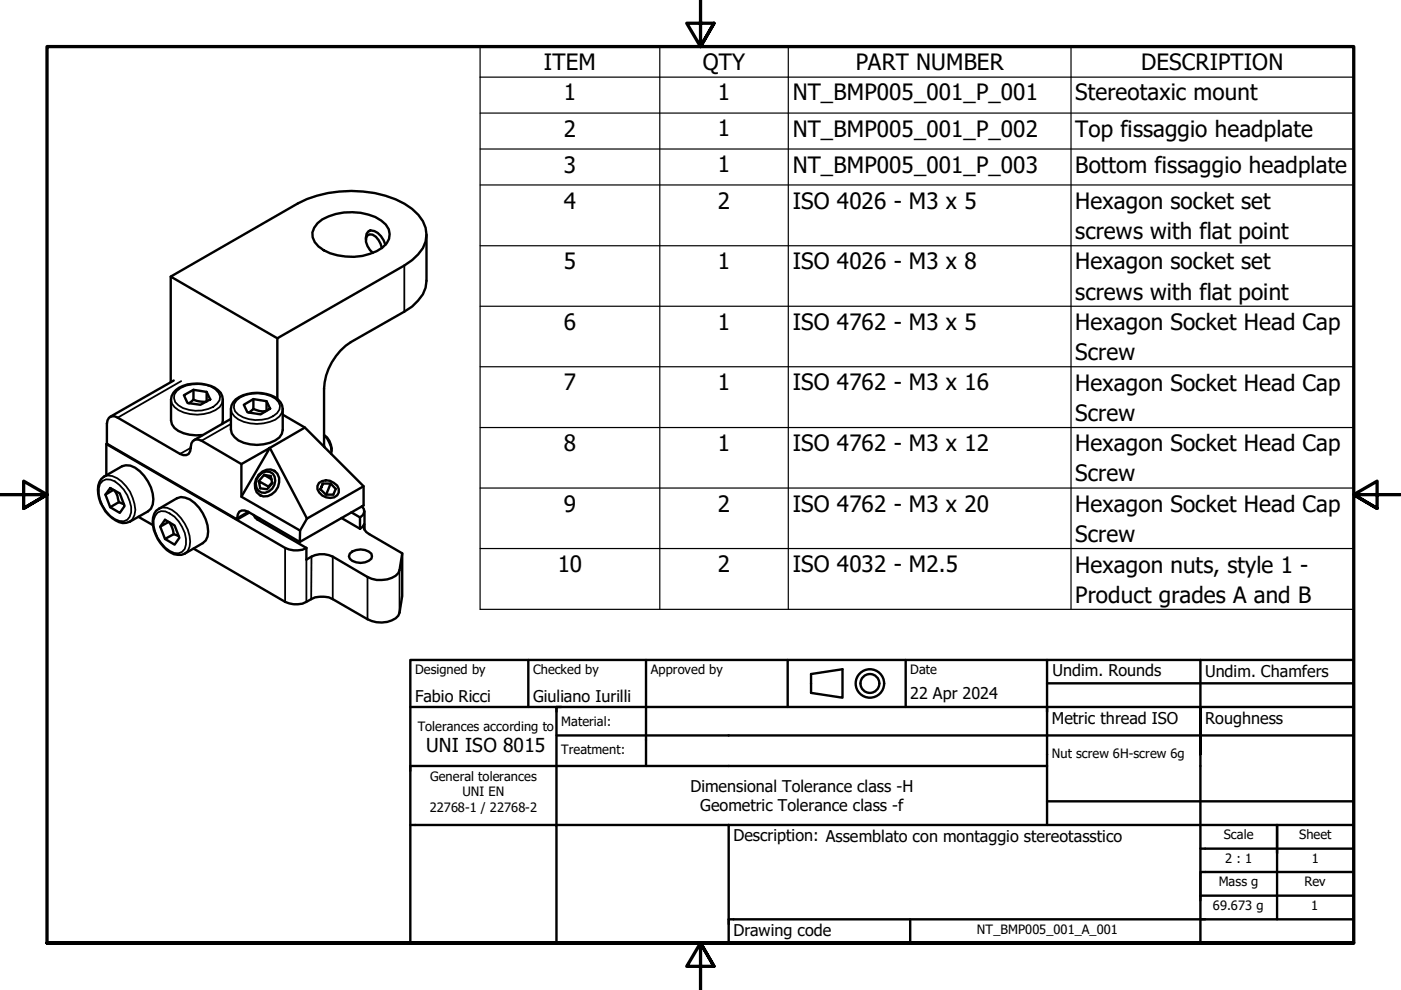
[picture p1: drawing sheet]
<svg xmlns="http://www.w3.org/2000/svg" width="297mm" height="210mm" viewBox="0 0 297 210" stroke-linecap="round" stroke-linejoin="round" font-family="sans-serif">
<!-- layer: Visible (ISO) -->
<g fill="none" stroke="#000" stroke-width=".51">
<path d="M36.2 58.6v22.4M67.3 47.3a11.7 11.7 0 0 1 10.8-1.8 6.5 6.5 0 0 1 4.3 3.1 3.3 3.3 0 0 1-1.3 3.9 12 12 0 0 1-13.6-.3 3.1 3.1 0 0 1-.2-4.9zM77.6 50.8a1.41 1.41 0 0 1 .3-1.5 1.41 1.41 0 0 1 1.5-.3 4.4 4.4 0 0 1 2.3 2.9M78.5 48.8l-.3 .2M81 52.6a4 4 0 0 0-2-2.8l-.6-.1-.5 .2a2.61 2.61 0 0 0 .5 3.1l.7 .6M90.4 49.8v9.7a7 7 0 0 1-3 5.5l-13 7.6a12.6 12.6 0 0 0-5.7 9.8v12.3M58.8 71.7l-22.6-13.1 26.9-15.4a25.2 25.2 0 0 1 22.7 0 8.3 8.3 0 0 1 4.6 6.6 6.8 6.8 0 0 1-3 5.4l-1.7 1.1-26.9 15.4v12.9M22.5 94.1l38 22.1a5.1 5.1 0 0 0 4.5 0M22.7 94.1h-.2v6.7M23.1 88.6l.5-.3 .7-.1 .7 .4 13.2 7.6a1.42 1.42 0 0 0 1.6 .2 1.42 1.42 0 0 0 .6-1.6 1.42 1.42 0 0 1 .7-1.5 1.42 1.42 0 0 1 1.6 .1l8.5 5v6.9l12.4 7.2v2.4l-11-6.4a1.46 1.46 0 0 0-1.8-.1 1.46 1.46 0 0 0-.5 1.7l-27.6-16v-4.3l.1-.7zM36.8 80.7l-13.4 7.7M39 83.8l2-1.2 2.8 .5 .8 1.6-2.1 1.1-2.7-.4z"/>
<path d="M41 84.7l1.4 .4 1.2 .1M41 84.7l-.9 .8M41 82.6v2.1M43.8 83.1v2M47.1 89.9l.1-.8v-4.4a3.8 3.8 0 0 0-3.4-3.1 6.8 6.8 0 0 0-7 1.7l-.4 .7-.1 .7v4.4a3.2 3.2 0 0 0 2.6 2.8l1.3 .3h2.8M49 88.8l-7.9 4.5M50 84.7a7.9 7.9 0 0 1 8.9 0l.6 .6 .3 .7 .1 .7v4.5a3.2 3.2 0 0 1-2.7 2.7 8.6 8.6 0 0 1-6.7-.5l-.8-.7-.6-.8-.1-.8v-4.4l.1-.7zM51.2 98.4l6-3.4-6 10.3M51.7 85.8l2-1.2 2.8 .5 .8 1.5-2.1 1.3-2.7-.5zM53.7 86.7a4.2 4.2 0 0 0 2.6 .5M53.7 86.7l-.9 .8M53.7 84.6v2.1"/>
<path d="M56.5 85.1v2M58.1 99.8l.2 .1M59.9 87.9l4.7 2.7 12.5 12.5v4.1l-13.5 7.7M64.6 90.6l-7.4 4.4 7.9 15-1.5 2.5M68.7 92.3a4.8 4.8 0 0 1 1.5 3.9M68.7 92.2a3.7 3.7 0 0 1 1.6 3.4M68.7 94.5l.1 .3M21.5 101.6l.5-.5 3.9-2.3a3.4 3.4 0 0 1 3.8 1.1 7.9 7.9 0 0 1 2.7 7.1l-.4 .9-.6 .5-3.8 2.2a3.9 3.9 0 0 1-4.5-1.4 7 7 0 0 1-2-7zM23.4 103.5l2 1.1 1 2.7-1 1.4-2-1.2-1-2.6zM24.1 103.9l-1.7 1M24.3 104a4.9 4.9 0 0 1 .9 2.5M25.2 106.5l1.1 .4"/>
<path d="M25.2 106.5l-1.8 1M29.3 109.6l3.1 1.8M33.1 108.3l4.4-2.7a3.5 3.5 0 0 1 3.8 1.1 8.1 8.1 0 0 1 2.7 7.1l-.4 .8-.6 .6-3.8 2.2a3.8 3.8 0 0 1-4.5-1.5 7 7 0 0 1-2-7zM35 110.2l2 1.2 1 2.6-1 1.5-2-1.2-1-2.6zM35.8 110.7l-1.8 1M35.9 110.8l.6 1.1 .3 1.4M36.8 113.3l1.1 .4M36.8 113.3l-1.8 1M41 116.3l19.5 11.3a5.3 5.3 0 0 0 5.5-.6 5.2 5.2 0 0 1 4.5 0l7.4 4.3a5.7 5.7 0 0 0 6.6-.8l.2-.6 .6-3.6v-9M52.8 108.7l-2.5 1.4M53.8 109.2l.3 .6 .6 .4 10.3 6M54.9 100.7a2.33 2.33 0 0 1 2.8-1.1 2.33 2.33 0 0 1 1.5 2.7 3.3 3.3 0 0 1-3.4 3 2.7 2.7 0 0 1-.9-4.6z"/>
<path d="M54.9 100.8a1.91 1.91 0 0 1 2.7-.6 1.91 1.91 0 0 1 .6 2.6 2.25 2.25 0 0 1-3.4 1.2 2.39 2.39 0 0 1 .1-3.2zM55 109.9l-.5 .2M55.1 105l.2 .1M56 100.7l1.4 .2 .3 1.6-1.1 1.2-1.4-.2-.3-1.5 2 1.2 .1 .1M57.6 101.6l-1.6-.9-1.1 1.3M57.7 102.3l-.8 .9M67.6 102.4a2.72 2.72 0 0 1 4.2 1.3 1.59 1.59 0 0 1-1.8 1.9 2.55 2.55 0 0 1-2.7-2.6zM68.5 102.5h1.6l-.9 2.4M70.1 102.5l1.1 1.2-.5 1.2h-1.6l-1.2-1.2 .6-1.2-.6 1.3M72.4 109.8l3.9 2.3M74.2 117.4a3.4 3.4 0 0 1 4.5 0l.2 .6-.2 .5a3.4 3.4 0 0 1-4.5 0l-.2-.5zM74.5 108.6l1.8 1.1"/>
<path d="M76.3 112.1l.6-.4 .3-.5a1.71 1.71 0 0 0 1.1 2.1l7 4-.6 3.6a3 3 0 0 1-2.6 1.9 5.9 5.9 0 0 1-4.2-.5l-7.4-4.3a5.2 5.2 0 0 0-5.5 .7v-2.5M76.3 109.7v2.4M76.7 107.4l.5 .5v.7l-.2 .6-.7 .5M77.1 103.1l-12 6.9M77.3 108.4v3.8"/>
</g>
<!-- layer: Visible Narrow (ISO) -->
<g fill="none" stroke="#000" stroke-width=".38">
<path d="M85.7 56.3v9.8M36.3 84.7a3.4 3.4 0 0 0 2.7 2.8 8.2 8.2 0 0 0 7.5-1.2l.6-.7 .1-.9M37.5 82.9a7.2 7.2 0 0 1 8.2-.4 1.85 1.85 0 0 1 .3 3.1 6.5 6.5 0 0 1-5.9 1.3l-1.3-.4-1-.5a1.93 1.93 0 0 1-.3-3.1zM38.4 80.8l-13.4 7.8M40.4 95l-2.2 1.2M49 86.7a3.4 3.4 0 0 0 2.7 2.7 8.9 8.9 0 0 0 6.7-.4l.8-.7 .6-.8 .1-.8M49 89.9l-6.3 3.5M50.2 84.9a7.1 7.1 0 0 1 8.2-.3 1.87 1.87 0 0 1 .3 3 6.8 6.8 0 0 1-8.9-.4l-.2-.7 .1-.9zM21.8 102a2.87 2.87 0 0 1 3.5 .8 7.6 7.6 0 0 1 2.5 5.8 2.05 2.05 0 0 1-1.2 1.8 2.05 2.05 0 0 1-2.2-.3 6.9 6.9 0 0 1-3.2-7.5zM22 101.1a3.5 3.5 0 0 1 3.8 1 8.6 8.6 0 0 1 2.9 6l-.2 1.1-.4 .8-.5 .6M33.4 108.7l.8-.3a5.2 5.2 0 0 1 4.4 3.3 5.5 5.5 0 0 1 .6 4.7 2.06 2.06 0 0 1-3.2 .4 7.5 7.5 0 0 1-3.4-6.5l.3-.9zM33.7 107.9a3.2 3.2 0 0 1 3.8 1 7.9 7.9 0 0 1 2.7 7l-.4 .9-.6 .6"/>
<path d="M52.6 108.5l-2.3 1.3M54.7 109.8v.3M60.5 116.2v11.4M65 118.7v8.9M66 118v9M70.5 118v9M77.2 111.2v.9M77.9 122.3v9M84.7 120.9v9"/>
</g>
<!-- layer: Symbol (ISO) -->
<g fill="none" stroke="#000" stroke-width=".25">
<path d="M101.8 9.9h185.2v119.3h-185.2zM101.8 16.4h185.2M139.9 9.9v119.3M167.1 9.9v119.3M227.1 9.9v119.3M101.8 24h185.2M101.8 31.6h185.2M101.8 39.2h185.2M101.8 52.1h185.2M101.8 64.9h185.2M101.8 77.8h185.2M101.8 90.6h185.2"/>
<path d="M101.8 103.5h185.2M101.8 116.3h185.2"/>
</g>
<!-- layer: Border (ISO) -->
<path d="M148.5 -.1v10l-2.9-5h5.8l-2.9 5 2.9-5M0 104.9h10l-5-2.9v5.8l5-2.9-5 2.9M297 104.9h-10l5-2.9v5.8l-5-2.9 5 2.9M10 199.9v-190h277v190h-277h277M151.4 204.9l-2.9-5 2.9 5h-5.8l2.9-5v10" fill="none" stroke="#000" stroke-width=".7"/>
<!-- layer: Title (ISO) -->
<g fill="none" stroke="#000" stroke-width=".51">
<path d="M87 139.9h200v60h-200zM112 139.9v10M137 139.9v22.5M167 139.9v10M192 139.9v10M222 139.9v11M254.5 139.9v10M87 149.9h200M118 155.9h169M118 149.9v25h169M119 149.9h-1v1M172 142.9l6.6-1v6l-6.6-1z"/>
<path d="M222 149.9v25M222 144.9h65M254.5 159.9v-10v50M87 174.9h31v25h-49M154.5 174.9v25M222 162.4h-135v1M222 169.9h65M254.5 179.9h32.5M270.8 174.9v20M154.5 194.9h132.5M193 194.9v5M287 189.9h-32.5v1"/>
<path d="M287 184.9h-32.5v5"/>
<circle cx="184.4" cy="144.9" r="3"/>
<circle cx="184.4" cy="144.9" r="2"/>
</g>
<!-- layer: 0 -->
<path d="M88 149.9h50M270.8 174.9h5M154.5 194.9h1M255.8 184.9h4.9" fill="none" stroke="#000" stroke-width=".21"/>
<g font-size="4.8">
<text x="115.3" y="14.9">ITEM</text>
<text x="149" y="14.9">QTY</text>
<text x="181.4" y="14.9">PART NUMBER</text>
<text x="241.9" y="14.9">DESCRIPTION</text>
<text x="119.6" y="21.3">1</text>
<text x="152.2" y="21.3">1</text>
<text x="168.1" y="21.3">NT_BMP005_001_P_001</text>
<text x="228" y="21.3">Stereotaxic mount</text>
<text x="119.6" y="29">2</text>
<text x="152.2" y="28.9">1</text>
<text x="168.1" y="29">NT_BMP005_001_P_002</text>
<text x="228" y="29">Top fissaggio headplate</text>
<text x="119.6" y="36.6">3</text>
<text x="152.2" y="36.5">1</text>
<text x="168.1" y="36.6">NT_BMP005_001_P_003</text>
<text x="228" y="36.7">Bottom fissaggio headplate</text>
<text x="119.6" y="44.2">4</text>
<text x="152.2" y="44.2">2</text>
<text x="168.1" y="44.2">ISO 4026 - M3 x 5</text>
<text x="228" y="44.3">Hexagon socket set</text>
<text x="228" y="50.7">screws with flat point</text>
<text x="119.6" y="57.1">5</text>
<text x="152.2" y="57.1">1</text>
<text x="168.1" y="57.1">ISO 4026 - M3 x 8</text>
<text x="228" y="57.1">Hexagon socket set</text>
<text x="228" y="63.5">screws with flat point</text>
<text x="119.6" y="69.9">6</text>
<text x="152.2" y="69.9">1</text>
<text x="168.1" y="69.9">ISO 4762 - M3 x 5</text>
<text x="228" y="69.9">Hexagon Socket Head Cap</text>
<text x="228" y="76.4">Screw</text>
<text x="119.6" y="82.7">7</text>
<text x="152.2" y="82.8">1</text>
<text x="168.1" y="82.8">ISO 4762 - M3 x 16</text>
<text x="228" y="82.8">Hexagon Socket Head Cap</text>
<text x="228" y="89.3">Screw</text>
<text x="119.6" y="95.6">8</text>
<text x="152.2" y="95.6">1</text>
<text x="168.1" y="95.6">ISO 4762 - M3 x 12</text>
<text x="228" y="95.7">Hexagon Socket Head Cap</text>
<text x="228" y="102.1">Screw</text>
<text x="119.6" y="108.5">9</text>
<text x="152.2" y="108.5">2</text>
<text x="168.1" y="108.5">ISO 4762 - M3 x 20</text>
<text x="228" y="108.5">Hexagon Socket Head Cap</text>
<text x="228" y="114.9">Screw</text>
<text x="118.2" y="121.3">10</text>
<text x="152.2" y="121.3">2</text>
<text x="168.1" y="121.3">ISO 4032 - M2.5</text>
<text x="228" y="121.4">Hexagon nuts, style 1 -</text>
<text x="228" y="127.8">Product grades A and B</text>
</g>
<text font-size="4.1" x="90.4" y="159.5">UNI ISO 8015</text>
<g font-size="3.4">
<text x="223.1" y="143.4">Undim. Rounds</text>
<text x="255.5" y="143.5">Undim. Chamfers</text>
<text x="88" y="148.9">Fabio Ricci</text>
<text x="113" y="148.9">Giuliano Iurilli</text>
<text x="193" y="148.2">22 Apr 2024</text>
<text x="223" y="153.5">Metric thread ISO</text>
<text x="255.5" y="153.5">Roughness</text>
<text x="146.4" y="167.9">Dimensional Tolerance class -H</text>
<text x="148.5" y="172">Geometric Tolerance class -f</text>
<text x="155.5" y="178.4">Description: Assemblato con montaggio stereotasstico</text>
<text x="155.5" y="198.5">Drawing code</text>
</g>
<g font-size="2.7">
<text x="88" y="143">Designed by</text>
<text x="113" y="143">Checked by</text>
<text x="138" y="143">Approved by</text>
<text x="193" y="142.9">Date</text>
<text x="88.6" y="155">Tolerances according to</text>
<text x="119" y="154">Material:</text>
<text x="119" y="159.9">Treatment:</text>
<text x="223" y="160.8">Nut screw 6H-screw 6g</text>
<text x="91.2" y="165.5">General tolerances</text>
<text x="91.1" y="172.1">22768-1 / 22768-2</text>
<text x="98" y="168.8">UNI EN</text>
<text x="259.5" y="178">Scale</text>
<text x="275.5" y="178">Sheet</text>
<text x="259.8" y="182.9">2 : 1</text>
<text x="278.1" y="182.9">1</text>
<text x="258.4" y="187.9">Mass g</text>
<text x="276.6" y="187.9">Rev</text>
<text x="207.1" y="198">NT_BMP005_001_A_001</text>
<text x="257.2" y="192.9">69.673 g</text>
<text x="278" y="192.9">1</text>
</g>
</svg>
